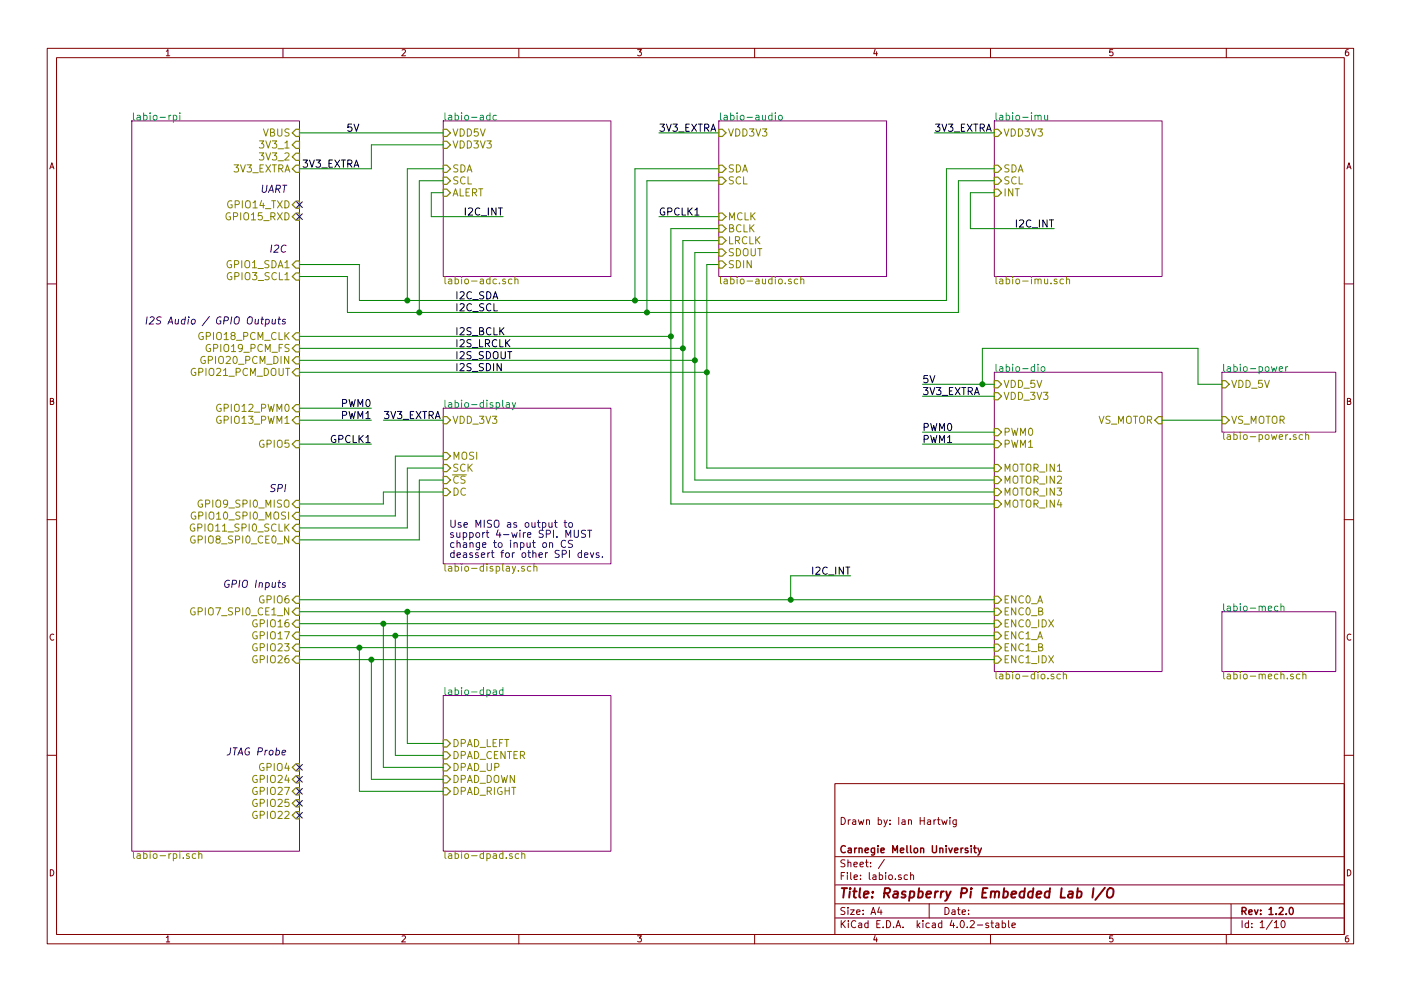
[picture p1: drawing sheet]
EESchema Schematic File Version 2
LIBS:power
LIBS:device
LIBS:transistors
LIBS:conn
LIBS:linear
LIBS:regul
LIBS:74xx
LIBS:cmos4000
LIBS:adc-dac
LIBS:memory
LIBS:xilinx
LIBS:microcontrollers
LIBS:dsp
LIBS:microchip
LIBS:analog_switches
LIBS:motorola
LIBS:texas
LIBS:intel
LIBS:audio
LIBS:interface
LIBS:digital-audio
LIBS:philips
LIBS:display
LIBS:cypress
LIBS:siliconi
LIBS:opto
LIBS:atmel
LIBS:contrib
LIBS:valves
LIBS:labio-special
LIBS:wise_logo
LIBS:cmu_logo
LIBS:labio-cache
EELAYER 25 0
EELAYER END
$Descr A4 11693 8268
encoding utf-8
Sheet 1 10
Title "Raspberry Pi Embedded Lab I/O"
Date ""
Rev "1.2.0"
Comp "Carnegie Mellon University"
Comment1 ""
Comment2 "Drawn by: Ian Hartwig"
Comment3 ""
Comment4 ""
$EndDescr
$Sheet
S 1100 1000 1400 6100
U 572692EE
F0 "labio-rpi" 60
F1 "labio-rpi.sch" 60
F2 "3V3_1" I R 2500 1200 60 
F3 "GPIO4" I R 2500 6400 60 
F4 "GPIO27" I R 2500 6600 60 
F5 "GPIO22" I R 2500 6800 60 
F6 "GPIO10_SPI0_MOSI" I R 2500 4300 60 
F7 "GPIO9_SPI0_MISO" I R 2500 4200 60 
F8 "3V3_2" I R 2500 1300 60 
F9 "GPIO11_SPI0_SCLK" I R 2500 4400 60 
F10 "GPIO5" I R 2500 3700 60 
F11 "GPIO6" I R 2500 5000 60 
F12 "GPIO26" I R 2500 5500 60 
F13 "VBUS" I R 2500 1100 60 
F14 "GPIO14_TXD" I R 2500 1700 60 
F15 "GPIO15_RXD" I R 2500 1800 60 
F16 "GPIO23" I R 2500 5400 60 
F17 "GPIO24" I R 2500 6500 60 
F18 "GPIO25" I R 2500 6700 60 
F19 "GPIO8_SPI0_CE0_N" I R 2500 4500 60 
F20 "GPIO7_SPI0_CE1_N" I R 2500 5100 60 
F21 "GPIO1_SDA1" I R 2500 2200 60 
F22 "GPIO3_SCL1" I R 2500 2300 60 
F23 "GPIO17" I R 2500 5300 60 
F24 "GPIO13_PWM1" I R 2500 3500 60 
F25 "GPIO19_PCM_FS" I R 2500 2900 60 
F26 "GPIO18_PCM_CLK" I R 2500 2800 60 
F27 "GPIO12_PWM0" I R 2500 3400 60 
F28 "GPIO16" I R 2500 5200 60 
F29 "GPIO20_PCM_DIN" I R 2500 3000 60 
F30 "GPIO21_PCM_DOUT" I R 2500 3100 60 
F31 "3V3_EXTRA" I R 2500 1400 60 
$EndSheet
$Sheet
S 3700 1000 1400 1300
U 57483B82
F0 "labio-adc" 60
F1 "labio-adc.sch" 60
F2 "SDA" I L 3700 1400 60 
F3 "SCL" I L 3700 1500 60 
F4 "ALERT" I L 3700 1600 60 
F5 "VDD5V" I L 3700 1100 60 
F6 "VDD3V3" I L 3700 1200 60 
$EndSheet
$Sheet
S 3700 3400 1400 1300
U 57483FA2
F0 "labio-display" 60
F1 "labio-display.sch" 60
F2 "VDD_3V3" I L 3700 3500 60 
F3 "~CS" I L 3700 4000 60 
F4 "SCK" I L 3700 3900 60 
F5 "MOSI" I L 3700 3800 60 
F6 "DC" I L 3700 4100 60 
$EndSheet
$Sheet
S 8300 1000 1400 1300
U 57484053
F0 "labio-imu" 60
F1 "labio-imu.sch" 60
F2 "VDD3V3" I L 8300 1100 60 
F3 "SCL" I L 8300 1500 60 
F4 "SDA" I L 8300 1400 60 
F5 "INT" I L 8300 1600 60 
$EndSheet
$Sheet
S 8300 3100 1400 2500
U 57484262
F0 "labio-dio" 60
F1 "labio-dio.sch" 60
F2 "VDD_3V3" I L 8300 3300 60 
F3 "PWM0" I L 8300 3600 60 
F4 "PWM1" I L 8300 3700 60 
F5 "MOTOR_IN4" I L 8300 4200 60 
F6 "MOTOR_IN2" I L 8300 4000 60 
F7 "MOTOR_IN3" I L 8300 4100 60 
F8 "MOTOR_IN1" I L 8300 3900 60 
F9 "VDD_5V" I L 8300 3200 60 
F10 "ENC1_A" I L 8300 5300 60 
F11 "ENC1_B" I L 8300 5400 60 
F12 "ENC1_IDX" I L 8300 5500 60 
F13 "ENC0_A" I L 8300 5000 60 
F14 "ENC0_B" I L 8300 5100 60 
F15 "ENC0_IDX" I L 8300 5200 60 
F16 "VS_MOTOR" I R 9700 3500 60 
$EndSheet
Wire Wire Line
	2500 5500 8300 5500
Wire Wire Line
	2500 5400 8300 5400
Wire Wire Line
	2500 5300 8300 5300
Wire Wire Line
	2500 5200 8300 5200
Wire Wire Line
	2500 5100 8300 5100
Wire Wire Line
	2500 5000 8300 5000
Wire Wire Line
	2500 1400 3100 1400
Wire Wire Line
	7800 1100 8300 1100
Wire Wire Line
	2500 2200 3000 2200
Wire Wire Line
	3000 2200 3000 2500
Wire Wire Line
	3000 2500 7900 2500
Wire Wire Line
	5300 2500 5300 1400
Wire Wire Line
	5300 1400 6000 1400
Wire Wire Line
	7900 2500 7900 1400
Wire Wire Line
	7900 1400 8300 1400
Connection ~ 5300 2500
Wire Wire Line
	2500 2300 2900 2300
Wire Wire Line
	2900 2300 2900 2600
Wire Wire Line
	2900 2600 8000 2600
Wire Wire Line
	8000 2600 8000 1500
Wire Wire Line
	8000 1500 8300 1500
Wire Wire Line
	5400 2600 5400 1500
Wire Wire Line
	5400 1500 6000 1500
Connection ~ 5400 2600
Wire Wire Line
	2500 2800 5600 2800
Wire Wire Line
	5600 1900 5600 4200
Wire Wire Line
	5600 1900 6000 1900
Wire Wire Line
	2500 2900 5700 2900
Wire Wire Line
	5700 2000 5700 4100
Wire Wire Line
	5700 2000 6000 2000
Wire Wire Line
	2500 3000 5800 3000
Wire Wire Line
	5800 2100 5800 4000
Wire Wire Line
	5800 2100 6000 2100
Wire Wire Line
	2500 3100 5900 3100
Wire Wire Line
	5900 2200 5900 3900
Wire Wire Line
	5900 2200 6000 2200
Wire Wire Line
	3700 1400 3400 1400
Wire Wire Line
	3400 1400 3400 2500
Connection ~ 3400 2500
Wire Wire Line
	3700 1500 3500 1500
Wire Wire Line
	3500 1500 3500 2600
Connection ~ 3500 2600
Wire Wire Line
	5500 1800 6000 1800
Wire Wire Line
	3200 3500 3700 3500
Wire Wire Line
	8300 1600 8100 1600
Wire Wire Line
	7700 3300 8300 3300
Wire Wire Line
	2500 3400 3100 3400
Wire Wire Line
	3100 3500 2500 3500
Wire Wire Line
	8300 3600 7700 3600
Wire Wire Line
	7700 3700 8300 3700
Text Label 7700 3600 0    60   ~ 0
PWM0
Text Label 7700 3700 0    60   ~ 0
PWM1
Text Label 3100 3400 2    60   ~ 0
PWM0
Text Label 3100 3500 2    60   ~ 0
PWM1
Text Label 7800 1100 0    60   ~ 0
3V3_EXTRA
Text Label 7700 3300 0    60   ~ 0
3V3_EXTRA
Wire Wire Line
	7700 3200 8300 3200
Text Label 7700 3200 0    60   ~ 0
5V
Text Label 5500 1800 0    60   ~ 0
GPCLK1
Wire Wire Line
	2500 3700 3100 3700
Text Label 3100 3700 2    60   ~ 0
GPCLK1
Text Label 3200 3500 0    60   ~ 0
3V3_EXTRA
Text Label 3000 1400 2    60   ~ 0
3V3_EXTRA
Wire Wire Line
	2500 1100 3700 1100
Text Label 3000 1100 2    60   ~ 0
5V
Wire Wire Line
	6000 1100 5500 1100
Text Label 5500 1100 0    60   ~ 0
3V3_EXTRA
Wire Wire Line
	6600 5000 6600 4800
Wire Wire Line
	6600 4800 7100 4800
Connection ~ 6600 5000
Text Label 7100 4800 2    60   ~ 0
I2C_INT
Wire Wire Line
	8100 1600 8100 1900
Wire Wire Line
	8100 1900 8800 1900
Text Label 8800 1900 2    60   ~ 0
I2C_INT
Wire Wire Line
	3700 1600 3600 1600
Wire Wire Line
	3600 1600 3600 1800
Wire Wire Line
	3600 1800 4200 1800
Text Label 4200 1800 2    60   ~ 0
I2C_INT
Text Notes 2400 6300 2    60   Italic 0
JTAG Probe
Text Label 3800 2500 0    60   ~ 0
I2C_SDA
Text Label 3800 2600 0    60   ~ 0
I2C_SCL
Text Label 3800 2800 0    60   ~ 0
I2S_BCLK
Text Label 3800 2900 0    60   ~ 0
I2S_LRCLK
Text Label 3800 3000 0    60   ~ 0
I2S_SDOUT
Text Label 3800 3100 0    60   ~ 0
I2S_SDIN
Wire Wire Line
	5900 3900 8300 3900
Connection ~ 5900 3100
Wire Wire Line
	5800 4000 8300 4000
Connection ~ 5800 3000
Wire Wire Line
	5700 4100 8300 4100
Connection ~ 5700 2900
Wire Wire Line
	5600 4200 8300 4200
Connection ~ 5600 2800
Text Notes 2400 4900 2    60   Italic 0
GPIO Inputs
Text Notes 2400 2700 2    60   Italic 0
I2S Audio / GPIO Outputs
Text Notes 2400 2100 2    60   Italic 0
I2C
Text Notes 2400 1600 2    60   Italic 0
UART
$Sheet
S 6000 1000 1400 1300
U 57483D93
F0 "labio-audio" 60
F1 "labio-audio.sch" 60
F2 "SDA" I L 6000 1400 60 
F3 "SCL" I L 6000 1500 60 
F4 "MCLK" I L 6000 1800 60 
F5 "BCLK" I L 6000 1900 60 
F6 "LRCLK" I L 6000 2000 60 
F7 "SDIN" I L 6000 2200 60 
F8 "SDOUT" I L 6000 2100 60 
F9 "VDD3V3" I L 6000 1100 60 
$EndSheet
NoConn ~ 2500 6800
NoConn ~ 2500 6700
NoConn ~ 2500 6600
NoConn ~ 2500 6500
NoConn ~ 2500 6400
NoConn ~ 2500 1800
NoConn ~ 2500 1700
$Sheet
S 3700 5800 1400 1300
U 576EC986
F0 "labio-dpad" 60
F1 "labio-dpad.sch" 60
F2 "DPAD_LEFT" I L 3700 6200 60 
F3 "DPAD_CENTER" I L 3700 6300 60 
F4 "DPAD_UP" I L 3700 6400 60 
F5 "DPAD_DOWN" I L 3700 6500 60 
F6 "DPAD_RIGHT" I L 3700 6600 60 
$EndSheet
Wire Wire Line
	3700 6200 3400 6200
Wire Wire Line
	3400 6200 3400 5100
Connection ~ 3400 5100
Wire Wire Line
	3700 6300 3300 6300
Wire Wire Line
	3300 6300 3300 5300
Connection ~ 3300 5300
Wire Wire Line
	3700 6400 3200 6400
Wire Wire Line
	3200 6400 3200 5200
Connection ~ 3200 5200
Wire Wire Line
	3700 6500 3100 6500
Wire Wire Line
	3100 6500 3100 5500
Connection ~ 3100 5500
Wire Wire Line
	3700 6600 3000 6600
Wire Wire Line
	3000 6600 3000 5400
Connection ~ 3000 5400
Wire Wire Line
	2500 4500 3500 4500
Wire Wire Line
	3500 4500 3500 4000
Wire Wire Line
	3500 4000 3700 4000
Wire Wire Line
	3700 3900 3400 3900
Wire Wire Line
	3400 3900 3400 4400
Wire Wire Line
	3400 4400 2500 4400
Wire Wire Line
	2500 4300 3300 4300
Wire Wire Line
	3300 4300 3300 3800
Wire Wire Line
	3300 3800 3700 3800
Text Notes 2400 4100 2    60   Italic 0
SPI
$Sheet
S 10200 3100 950  500 
U 57782573
F0 "labio-power" 60
F1 "labio-power.sch" 60
F2 "VDD_5V" I L 10200 3200 60 
F3 "VS_MOTOR" I L 10200 3500 60 
$EndSheet
Wire Wire Line
	10200 3200 10000 3200
Wire Wire Line
	10000 3200 10000 2900
Wire Wire Line
	10000 2900 8200 2900
Wire Wire Line
	8200 2900 8200 3200
Connection ~ 8200 3200
Wire Wire Line
	9700 3500 10200 3500
Wire Wire Line
	3100 1400 3100 1200
Wire Wire Line
	3100 1200 3700 1200
$Sheet
S 10200 5100 950  500 
U 578DDEC2
F0 "labio-mech" 60
F1 "labio-mech.sch" 60
$EndSheet
Wire Wire Line
	2500 4200 3200 4200
Wire Wire Line
	3200 4200 3200 4100
Wire Wire Line
	3200 4100 3700 4100
Text Notes 3750 4650 0    60   ~ 0
Use MISO as output to\nsupport 4-wire SPI. MUST\nchange to input on CS\ndeassert for other SPI devs.
$EndSCHEMATC
